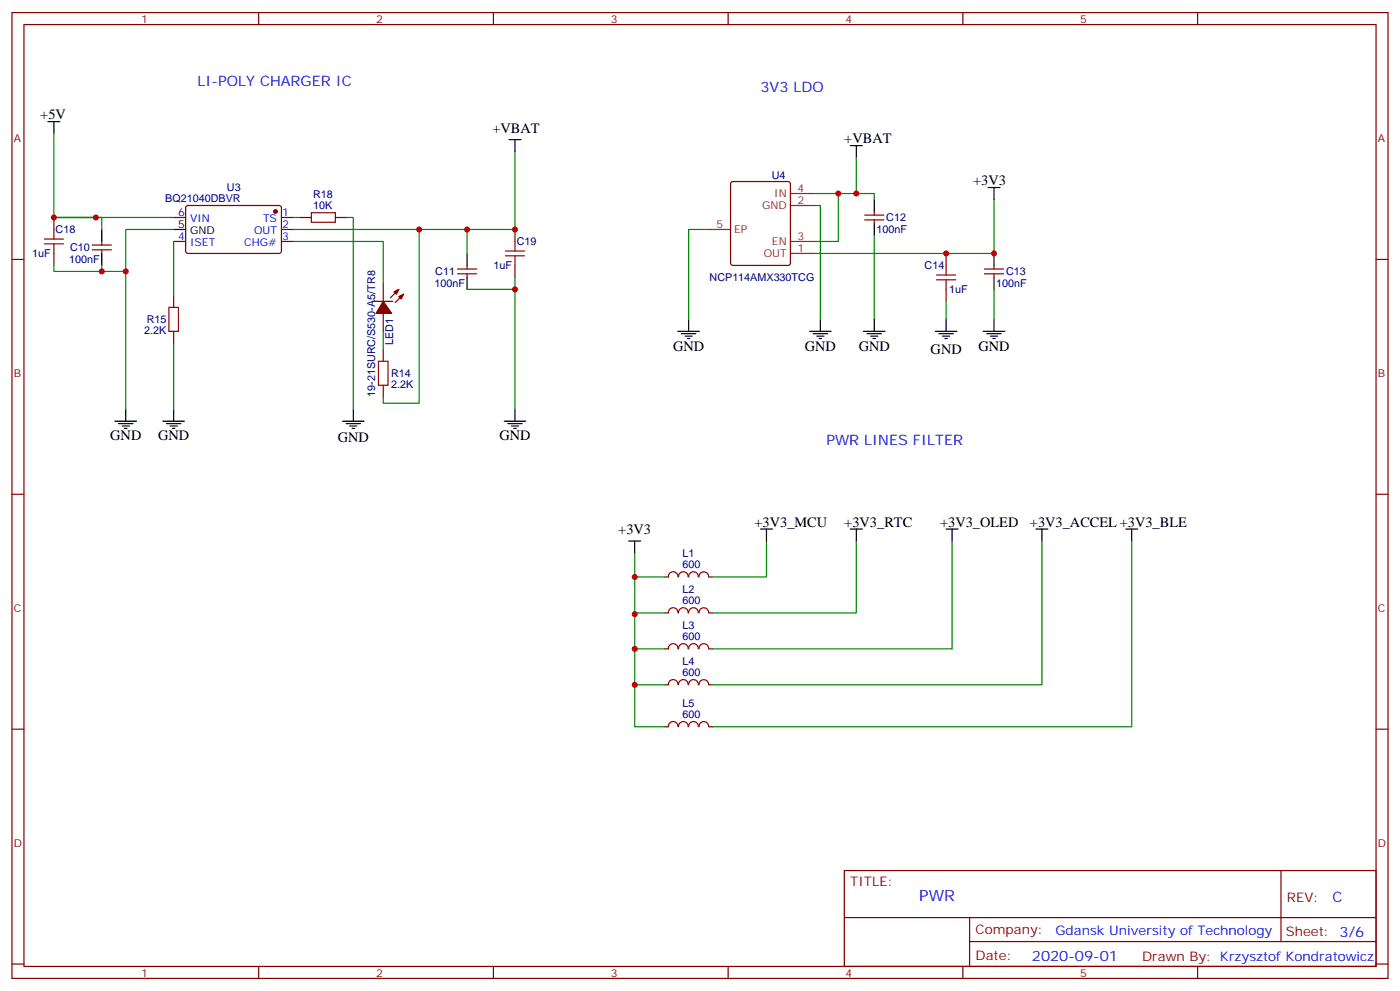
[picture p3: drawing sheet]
<svg xmlns="http://www.w3.org/2000/svg" width="412mm" height="292mm" viewBox="0 0 412 292" stroke-linecap="round" stroke-linejoin="round" font-family="sans-serif">
<g fill="none" stroke="#870000" stroke-width=".35">
<path d="M3.5 3.7h405.4v284.3h-405.4zM7.1 7.2h398.2v277.3h-398.2zM76.2 3.7v3.5M145.3 3.7v3.5M214.5 3.7v3.5M283.6 3.7v3.5M352.8 3.7v3.5M215.4 53.7l.5-.3h16.2l.5 .3 .2 .5v23.2l-.2 .5-.5 .2h-16.2l-.5-.2-.2-.5v-23.2zM3.5 76.4h3.6M15.9 64v3.6M15.9 74.6v3.5M27.2 73.6h5.6"/>
<path d="M27.2 72.1h5.6M30 71.1v1M30 73.6v1M51.2 64h3.5M51.2 71.1h3.5M54.9 60.7l.5-.2 27.1 .1 .4 .6-.1 13-.6 .4-27.1-.1-.4-.6v-12.7zM82.9 64h3.5M82.9 67.6h3.5M82.9 71.1h3.5M88.2 64h3.5M98.8 64h3.5M134.8 79.2h5.6"/>
<path d="M137.6 78.1v1.1M151.7 67.6v3.5M151.7 78.1v3.6M254.7 64.7h5.6M254.7 63.3h5.6M257.5 62.3v1M257.5 64.7v1.1M278.7 74.6v3.5M290 79.2h5.6M292.8 78.1v1.1M405.3 76.4h3.6M51.2 87v3.5"/>
<path d="M51.2 97.5v3.6M110.1 88.7h5.6M112.9 83.4v5.3M112.9 92.3v5.2M117.5 85.2l-2.5 2.5M118.9 86.6l-2.5 2.5M134.8 80.6h5.6M137.6 80.6v1.1M278.7 85.2v3.5M290 80.6h5.6M292.8 80.6v1.1M112.9 102.8v3.6"/>
<path d="M112.9 113.4v3.5M3.5 145.5h3.6M405.3 145.5h3.6M195.8 169.9h1M196.9 169.8a1.41 1.41 0 0 1 1.4-1.5 1.41 1.41 0 0 1 1.4 1.5M199.9 169.8a1.41 1.41 0 0 1 1.4-1.5 1.41 1.41 0 0 1 1.4 1.5M202.9 169.8a1.41 1.41 0 0 1 1.4-1.5 1.41 1.41 0 0 1 1.4 1.5M205.9 169.8a1.41 1.41 0 0 1 1.4-1.5 1.41 1.41 0 0 1 1.4 1.5M208.8 169.9h1.1M195.8 180.4h1M195.8 191h1M196.9 180.4a1.41 1.41 0 0 1 1.4-1.5 1.41 1.41 0 0 1 1.4 1.5"/>
<path d="M196.9 191a1.41 1.41 0 0 1 1.4-1.5 1.41 1.41 0 0 1 1.4 1.5M199.9 180.4a1.41 1.41 0 0 1 1.4-1.5 1.41 1.41 0 0 1 1.4 1.5M199.9 191a1.41 1.41 0 0 1 1.4-1.5 1.41 1.41 0 0 1 1.4 1.5M202.9 180.4a1.41 1.41 0 0 1 1.4-1.5 1.41 1.41 0 0 1 1.4 1.5M202.9 191a1.41 1.41 0 0 1 1.4-1.5 1.41 1.41 0 0 1 1.4 1.5M205.9 180.4a1.41 1.41 0 0 1 1.4-1.5 1.41 1.41 0 0 1 1.4 1.5M205.9 191a1.41 1.41 0 0 1 1.4-1.5 1.41 1.41 0 0 1 1.4 1.5M208.8 180.4h1.1M208.8 191h1.1M3.5 214.7h3.6M195.8 201.6h1M195.8 214h1"/>
<path d="M196.9 201.6a1.41 1.41 0 0 1 1.4-1.5 1.41 1.41 0 0 1 1.4 1.5M196.9 213.9a1.41 1.41 0 0 1 1.4-1.5 1.41 1.41 0 0 1 1.4 1.5M199.9 201.6a1.41 1.41 0 0 1 1.4-1.5 1.41 1.41 0 0 1 1.4 1.5M199.9 213.9a1.41 1.41 0 0 1 1.4-1.5 1.41 1.41 0 0 1 1.4 1.5M202.9 201.6a1.41 1.41 0 0 1 1.4-1.5 1.41 1.41 0 0 1 1.4 1.5M202.9 213.9a1.41 1.41 0 0 1 1.4-1.5 1.41 1.41 0 0 1 1.4 1.5M205.9 201.6a1.41 1.41 0 0 1 1.4-1.5 1.41 1.41 0 0 1 1.4 1.5M205.9 213.9a1.41 1.41 0 0 1 1.4-1.5 1.41 1.41 0 0 1 1.4 1.5M208.8 201.6h1.1M208.8 214h1.1M405.3 214.7h3.6M248.7 256.3h156.6v28.2h-156.6z"/>
<path d="M377.3 256.3v20.9M248.7 270.1h156.5M285.6 277.2h119.6M285.6 270.1v14.2M3.5 283.8h3.6M76.2 284.5v3.5M145.3 284.5v3.5M214.5 284.5v3.5M283.6 284.5v3.5M352.8 284.5v3.5M405.3 283.8h3.6"/>
</g>
<g fill="#870000" stroke="#870000" stroke-width=".35">
<path d="M116.1 85.9l1.4-.7-.7 1.4z"/>
<path d="M117.5 87.3l1.4-.7-.7 1.4z"/>
<path d="M112.9 88.7l2.5 3.6h-4.6z"/>
<circle cx="81.1" cy="62.3" r=".53"/>
</g>
<g fill="none" stroke="#000" stroke-width=".35">
<path d="M14.1 35.8h3.5M15.9 35.8v3.5M149.9 41.1h3.6M151.7 41.1v3.5M250.5 42.9h3.5M252.2 42.9v3.5M257.5 58.7v3.6M291 55.2h3.6M292.8 55.2v3.5M30 67.6v3.5M30 74.6v3.5M51.2 67.6h3.5"/>
<path d="M137.6 74.6v3.5M257.5 65.8v3.5M292.8 74.6v3.5M137.6 81.7v3.5M199.7 97.5h6.3M200.7 98.2h4.3M201.8 99h2.1M202.5 99.7h.7M202.8 94v3.5M238.5 97.5h6.3M239.5 98.2h4.3M240.6 99h2.1"/>
<path d="M241.3 99.7h.7M241.7 94v3.5M254.4 97.5h6.3M255.4 98.2h4.2M256.5 99h2.1M257.2 99.7h.7M257.5 94v3.5M275.5 97.5h6.4M276.6 98.2h4.2M277.6 99h2.2M278.3 99.7h.7M278.7 94v3.5"/>
<path d="M289.6 97.5h6.4M290.7 98.2h4.2M291.7 99h2.2M292.5 99.7h.7M292.8 81.7v3.5M292.8 94v3.5M33.9 124h6.3M34.9 124.7h4.3M36 125.4h2.1M36.7 126.1h.7M37 120.5v3.5M48 124h6.3"/>
<path d="M49 124.7h4.3M50.1 125.4h2.1M50.8 126.1h.7M51.2 120.5v3.5M100.9 124h6.3M102 124.7h4.2M103 125.4h2.1M103.7 126.1h.7M104.1 120.5v3.5M148.5 124h6.4M149.6 124.7h4.2M150.6 125.4h2.2"/>
<path d="M151.3 126.1h.7M151.7 120.5v3.5M185.2 159.3h3.5M187 159.3v3.5M224 155.8h3.5M225.8 155.8v3.5M250.5 155.8h3.5M252.2 155.8v3.5M278.7 155.8h3.5M280.5 155.8v3.5M305.2 155.8h3.5M306.9 155.8v3.5"/>
<path d="M331.6 155.8h3.5M333.4 155.8v3.5"/>
</g>
<g fill="none" stroke="#008700" stroke-width=".35">
<path d="M15.9 39.3v24.7h35.3M151.7 44.6v23h-65.3M246.9 57v14.1h-7M252.2 46.4v10.6h-12.3M252.2 57h5.3v1.7M292.8 58.7v15.9h-52.9M15.9 78.1v1.8h14.1M28.2 64h-12.3h14.1v3.6M30 78.1v1.8h7M51.2 67.6h-14.2v52.9M51.2 71.1v15.9M86.4 71.1h26.5v12.3"/>
<path d="M86.4 64h1.8M102.3 64h1.8v56.5M123.5 67.6v51.1h-10.6v-1.8M137.6 67.6v7M208.1 67.6h-5.3v26.4M239.9 60.5h1.8v33.5M257.5 69.3v24.7M112.9 97.5v5.3M137.6 85.2h14.1v35.3M151.7 81.7v3.5M278.7 88.7v5.3M292.8 85.2v8.8"/>
<path d="M51.2 101.1v19.4M225.8 159.3v10.6h-15.9M252.2 159.3v21.1h-42.3M280.5 159.3v31.7h-70.6M306.9 159.3v42.3h-97M333.4 159.3v54.7h-123.5M187 162.8v38.8h8.8M187 169.9h8.8M187 191h8.8M195.8 180.4h-8.8v.4M187 201.6v12.4h8.8"/>
</g>
<g fill="none" stroke="#a10000" stroke-width=".35">
<path d="M13.1 70.4h5.6M13.1 71.8h5.6M15.9 67.6v2.8M15.9 71.8v2.8M91.7 62.6h7.1v2.8h-7.1zM148.9 73.9h5.6M148.9 75.3h5.6M151.7 71.1v2.8M151.7 75.3v2.8M278.7 78.1v2.9M49.7 90.5h2.9v7h-2.9zM275.9 81h5.6"/>
<path d="M275.9 82.4h5.6M278.7 82.4v2.8M111.5 106.4h2.8v7h-2.8z"/>
</g>
<path d="M232.8 57h7.1M208.1 67.6h7.1M232.8 74.6h7.1M232.8 60.5h7.1M232.8 71.1h7.1" fill="none" stroke="#8c2424" stroke-width=".35"/>
<g fill="#c00">
<circle cx="246.9" cy="57" r=".88"/>
<circle cx="292.8" cy="74.6" r=".88"/>
<circle cx="187" cy="169.9" r=".88"/>
<circle cx="187" cy="191" r=".88"/>
<circle cx="151.7" cy="85.2" r=".88"/>
<circle cx="28.2" cy="64" r=".88"/>
<circle cx="123.5" cy="67.6" r=".88"/>
<circle cx="151.7" cy="67.6" r=".88"/>
<circle cx="137.6" cy="67.6" r=".88"/>
<circle cx="252.2" cy="57" r=".88"/>
<circle cx="37" cy="79.9" r=".88"/>
<circle cx="30" cy="79.9" r=".88"/>
<circle cx="15.9" cy="64" r=".88"/>
<circle cx="278.7" cy="74.6" r=".88"/>
<circle cx="187" cy="180.8" r=".88"/>
<circle cx="187" cy="201.6" r=".88"/>
</g>
<text font-size="4.6" fill="#00f" x="270.8" y="265.3">PWR</text>
<g font-size="4.2" fill="#00f">
<text x="58.2" y="25.2">LI-POLY CHARGER IC</text>
<text x="224" y="27">3V3 LDO</text>
<text x="243.4" y="131.1">PWR LINES FILTER</text>
<text x="392.5" y="265.6">C</text>
<text x="304" y="282.9">2020-09-01</text>
</g>
<g font-size="4.2">
<text x="11.9" y="35.1">+5V</text>
<text x="145.1" y="39">+VBAT</text>
<text x="248.7" y="42.2">+VBAT</text>
<text x="286.7" y="54.5">+3V3</text>
<text x="198.3" y="103.2">GND</text>
<text x="237.1" y="103.2">GND</text>
<text x="253" y="103.2">GND</text>
<text x="274.1" y="104.3">GND</text>
<text x="288.2" y="103.2">GND</text>
<text x="32.5" y="129.6">GND</text>
<text x="46.6" y="129.6">GND</text>
<text x="99.5" y="130">GND</text>
<text x="147.1" y="129.6">GND</text>
<text x="222.2" y="155">+3V3_MCU</text>
<text x="248.7" y="155">+3V3_RTC</text>
<text x="276.9" y="155">+3V3_OLED</text>
<text x="303.4" y="155">+3V3_ACCEL +3V3_BLE</text>
<text x="182.1" y="157.2">+3V3</text>
</g>
<g font-size="3.9" fill="#800">
<text x="250.5" y="260.9">TITLE:</text>
<text x="379.1" y="265.6">REV:</text>
<text x="287.4" y="275.1">Company:</text>
<text x="378.7" y="275.7">Sheet: 3/6</text>
<text x="287.4" y="282.8">Date:</text>
<text x="336.4" y="282.8">Drawn By: Krzysztof Kondratowicz</text>
</g>
<text font-size="3.9" fill="#00f" x="310.9" y="275.1">Gdansk University of Technology</text>
<g font-size="3.2" fill="#800">
<text x="41.6" y="6.7">1</text>
<text x="110.8" y="6.7">2</text>
<text x="179.9" y="6.7">3</text>
<text x="249.1" y="6.7">4</text>
<text x="318.2" y="6.7">5</text>
<text x="4.1" y="41.8">A</text>
<text x="405.9" y="41.8">A</text>
<text x="4.1" y="110.9">B</text>
<text x="405.9" y="110.9">B</text>
<text x="4.1" y="180.1">C</text>
<text x="405.9" y="180.1">C</text>
<text x="4.1" y="249.2">D</text>
<text x="405.9" y="249.2">D</text>
<text x="41.6" y="287.5">1</text>
<text x="110.8" y="287.5">2</text>
<text x="179.9" y="287.5">3</text>
<text x="249.1" y="287.5">4</text>
<text x="318.2" y="287.5">5</text>
</g>
<g font-size="3.2" fill="#000080">
<text x="227.3" y="52.8">U4</text>
<text x="48.7" y="59.4">BQ21040DBVR</text>
<text x="66.8" y="56.3">U3</text>
<text x="92.2" y="58.3">R18</text>
<text x="92.2" y="61.6">10K</text>
<text x="261.1" y="65.2">C12</text>
<text x="16.4" y="68.7">C18</text>
<text x="258.2" y="68.7">100nF</text>
<text x="9.5" y="75.8">1uF</text>
<text x="20.4" y="77.5">100nF</text>
<text x="20.6" y="74">C10</text>
<text x="152.2" y="72.3">C19</text>
<text x="128.2" y="81">C11</text>
<text x="145.3" y="79.3">1uF</text>
<text x="209" y="82.8">NCP114AMX330TCG</text>
<text x="272.4" y="79.3">C14</text>
<text x="296.3" y="81">C13</text>
<text x="128" y="84.5">100nF</text>
<text x="279.6" y="86.3">1uF</text>
<text x="293.4" y="84.5">100nF</text>
<text x="43.2" y="95.2">R15</text>
<text x="42.5" y="98.3">2.2K</text>
<text x="115.8" y="101.7" transform="rotate(-90 115.8 101.7)">LED1</text>
<text x="115.2" y="111.1">R14</text>
<text x="110.5" y="116.8" transform="rotate(-90 110.5 116.8)">19-21SURC/S530-A5/TR8</text>
<text x="115.3" y="114.2">2.2K</text>
<text x="201" y="167.3">600</text>
<text x="201" y="164.1">L1</text>
<text x="201" y="177.8">600</text>
<text x="201" y="174.7">L2</text>
<text x="201" y="185.3">L3</text>
<text x="201" y="188.4">600</text>
<text x="201" y="195.8">L4</text>
<text x="201" y="199">600</text>
<text x="201" y="208.2">L5</text>
<text x="201" y="211.4">600</text>
</g>
<g font-size="3.2" fill="#8d2323">
<text x="228.1" y="58">IN</text>
<text x="234.9" y="56.6">4</text>
<text x="224.5" y="61.6">GND</text>
<text x="234.9" y="60.1">2</text>
<text x="211.1" y="67.2">5</text>
<text x="216.3" y="68.6">EP</text>
<text x="234.9" y="70.7">3</text>
<text x="225" y="75.7">OUT</text>
<text x="227.4" y="72.1">EN</text>
<text x="234.9" y="74.3">1</text>
</g>
<g font-size="3.2" fill="#00f">
<text x="52.5" y="63.7">6</text>
<text x="56" y="65.4">VIN</text>
<text x="77.5" y="65.4">TS</text>
<text x="83.1" y="63.7">1</text>
<text x="52.5" y="70.7">4</text>
<text x="74.8" y="69">OUT</text>
<text x="83.1" y="67.2">2</text>
<text x="83.1" y="70.7">3</text>
<text x="56" y="72.5">ISET</text>
<text x="71.9" y="72.5">CHG#</text>
</g>
<g font-size="3.2">
<text x="52.5" y="67.2">5</text>
<text x="56" y="69">GND</text>
</g>
</svg>
